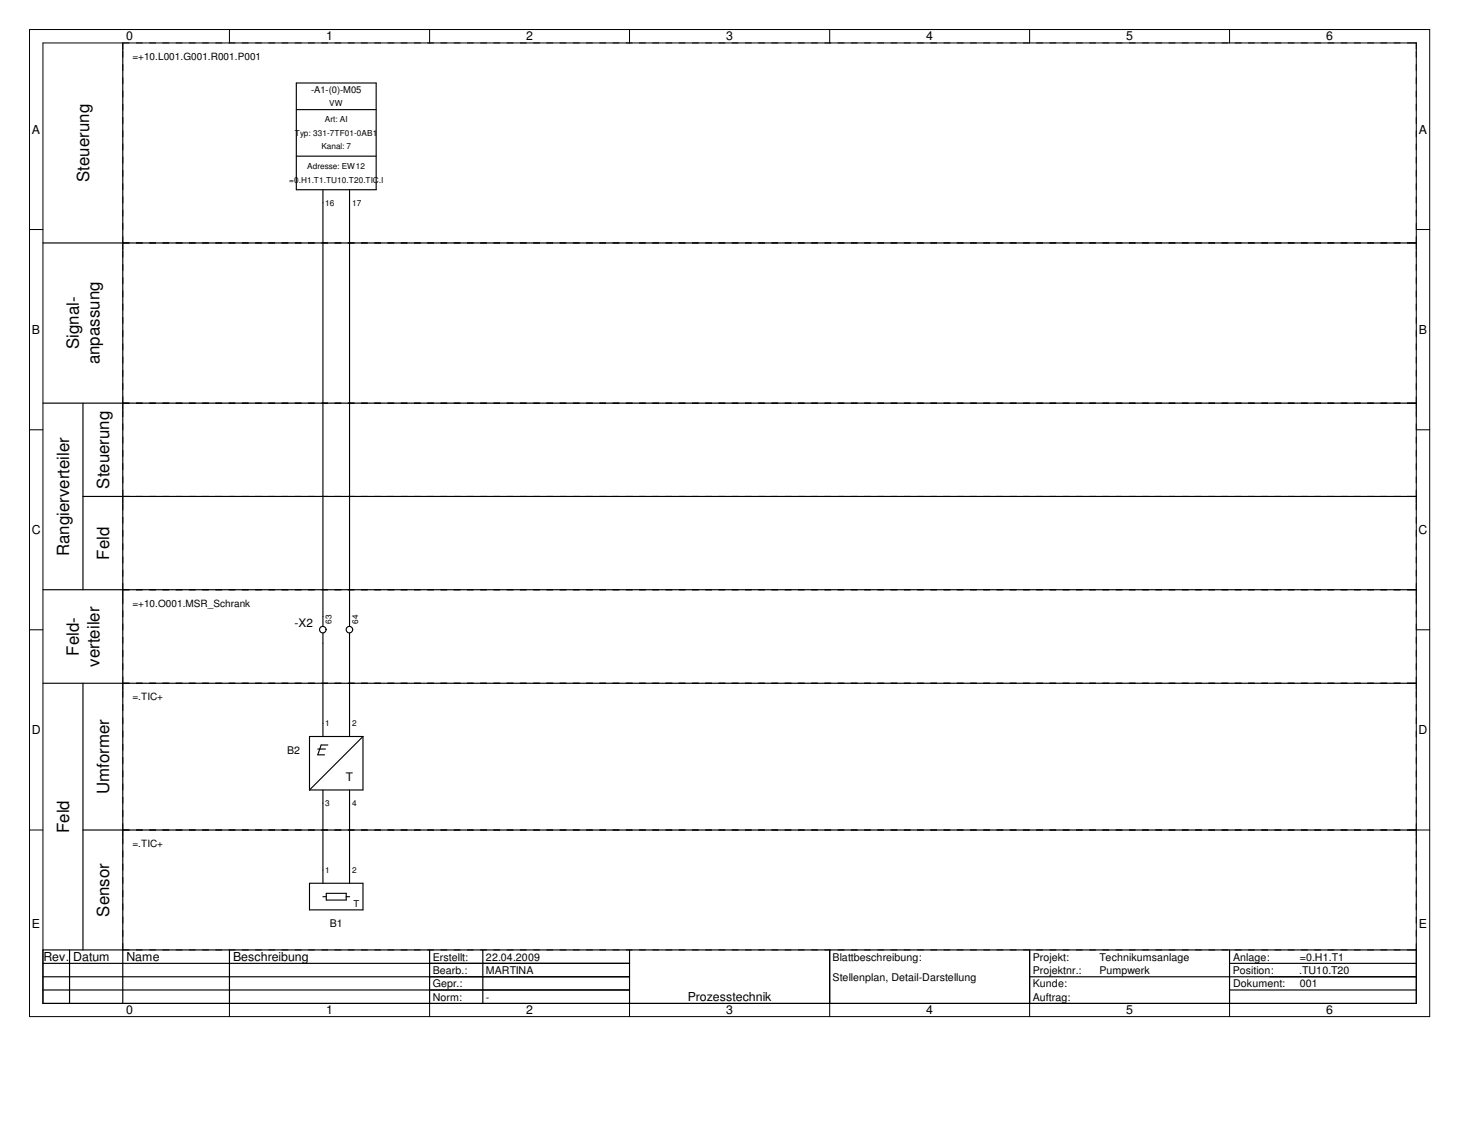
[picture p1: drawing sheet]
<svg xmlns="http://www.w3.org/2000/svg" width="279mm" height="216mm" viewBox="0 0 279 216" stroke-linecap="round" stroke-linejoin="round" font-family="sans-serif">
<g fill="none" stroke="#000" stroke-width=".19">
<path d="M5.6 5.6h265v186.8h-265zM8.1 8.1h260v181.8h-260zM23.2 8.1v1.3M43.4 5.6v2.5M81.3 5.6v2.5M119.2 5.6v2.5M157.1 5.6v2.5M194.9 5.6v2.5M232.7 5.6v2.5M5.6 43.4h2.5M23.2 46v1.2M266.8 46h1.3"/>
<path d="M268.1 43.4h2.5M23.2 76.3v1.2M266.8 76.3h1.3M5.6 81.3h2.5M23.2 93.9v1.3M266.8 93.9h1.3M268.1 81.3h2.5M5.6 119.2h2.5M23.2 111.6v1.3M266.8 111.6h1.3M268.1 119.2h2.5M23.2 129.3v1.3"/>
<path d="M266.8 129.3h1.3M5.6 157.1h2.5M23.2 157.1v1.2M266.8 157.1h3.8M266.8 179.7h1.3M43.4 189.9v2.5M81.3 189.9v2.5M119.2 189.9v2.5M157.1 189.9v2.5M194.9 189.9v2.5M232.7 189.9v2.5"/>
</g>
<g fill="none" stroke="#000" stroke-width=".22">
<path d="M23.2 8.1v181.8M8.1 46h260M8.1 76.3h260M15.7 76.3v35.3M15.7 93.9h252.4M8.1 111.6h260M8.1 129.3h260M15.7 129.3v50.4M15.7 157.1h252.4M8.1 179.7h260v10.2h-260zM13.2 179.7v10.2M43.4 179.7v10.2"/>
<path d="M81.3 179.7v10.2M91.4 179.7v10.2M119.2 179.7v10.2M157.1 179.7v10.2M194.9 179.7v10.2M232.7 179.7v10.2M8.1 184.8h111.1M8.1 182.3h111.1M8.1 187.3h111.1M194.9 184.8h73.2M232.7 182.3h35.4M232.7 187.3h35.4"/>
</g>
<g fill="none" stroke="#000" stroke-width=".19" stroke-dasharray="1.3 1.3" stroke-linecap="butt">
<path d="M23.2 8.1h243.6M23.2 46h243.6M23.2 46v-36.6M268.1 46v-36.6M23.2 76.3h243.6M23.2 76.3v-29.1M268.1 76.3v-29.1M23.2 93.9h243.6M23.2 93.9v-16.4M268.1 93.9v-16.4M23.2 111.6h243.6M23.2 111.6v-16.4"/>
<path d="M268.1 111.6v-16.4M23.2 129.3h243.6M23.2 129.3v-16.4M268.1 129.3v-16.4M23.2 157.1h243.6M23.2 157.1v-26.5M268.1 157.1v-26.5M23.2 179.7h243.6M23.2 179.7v-21.4M268.1 179.7v-21.4"/>
</g>
<g fill="none" stroke="#000" stroke-width=".21">
<path d="M56.1 15.7h15.1v20.2h-15.1zM56.1 20.7h15.1M56.1 29.5h15.1M61.1 35.9v82.6M66.2 35.9v82.6M61.1 119.8v19.6M66.2 119.8v19.6M68.7 139.4h-10.1v10.1M68.7 139.4v10.1h-10.1M68.7 139.4l-10.1 10.1M60.2 141.7h1.4M61.1 149.5v17.6"/>
<path d="M62.1 141h-1.3l-.6 1.8h1.2M66.2 149.5v17.6M58.6 167.1h10.1v5.1h-10.1zM61.1 169.7h.7M61.8 169h3.7v1.3h-3.7zM65.5 169.7h.7"/>
<circle cx="61.1" cy="119.1" r=".62"/>
<circle cx="66.1" cy="119.1" r=".62"/>
</g>
<g font-size="3.2">
<text x="16.9" y="34.4" transform="rotate(-90 16.9 34.4)">Steuerung</text>
<text x="14.9" y="66.1" transform="rotate(-90 14.9 66.1)">Signal-</text>
<text x="18.8" y="69" transform="rotate(-90 18.8 69)">anpassung</text>
<text x="20.7" y="92.5" transform="rotate(-90 20.7 92.5)">Steuerung</text>
<text x="13.1" y="105.2" transform="rotate(-90 13.1 105.2)">Rangierverteiler</text>
<text x="20.7" y="105.9" transform="rotate(-90 20.7 105.9)">Feld</text>
<text x="14.9" y="124.1" transform="rotate(-90 14.9 124.1)">Feld-</text>
<text x="18.8" y="126.2" transform="rotate(-90 18.8 126.2)">verteiler</text>
<text x="20.7" y="150.2" transform="rotate(-90 20.7 150.2)">Umformer</text>
<text x="13.1" y="157.6" transform="rotate(-90 13.1 157.6)">Feld</text>
<text x="20.7" y="173.4" transform="rotate(-90 20.7 173.4)">Sensor</text>
</g>
<g font-size="2.3">
<text x="23.9" y="7.7">0</text>
<text x="61.7" y="7.7">1</text>
<text x="99.6" y="7.7">2</text>
<text x="137.5" y="7.7">3</text>
<text x="175.3" y="7.7">4</text>
<text x="213.2" y="7.7">5</text>
<text x="251" y="7.7">6</text>
<text x="6.1" y="25.4">A</text>
<text x="268.6" y="25.4">A</text>
<text x="6.1" y="63.2">B</text>
<text x="268.6" y="63.2">B</text>
<text x="6" y="101.1">C</text>
<text x="268.5" y="101.1">C</text>
<text x="6" y="138.9">D</text>
<text x="268.5" y="138.9">D</text>
<text x="6.1" y="175.6">E</text>
<text x="268.6" y="175.6">E</text>
<text x="8.2" y="181.9">Rev. Datum</text>
<text x="23.9" y="181.9">Name</text>
<text x="44.1" y="181.9">Beschreibung</text>
<text x="23.9" y="191.9">0</text>
<text x="61.7" y="191.9">1</text>
<text x="99.6" y="191.9">2</text>
<text x="130.2" y="189.4">Prozesstechnik</text>
<text x="137.5" y="191.9">3</text>
<text x="175.3" y="191.9">4</text>
<text x="213.2" y="191.9">5</text>
<text x="251" y="191.9">6</text>
</g>
<g font-size="2.2">
<text x="55.8" y="118.7">-X2</text>
<text x="65.5" y="147.7">T</text>
</g>
<g font-size="2">
<text x="54.4" y="142.6">B2</text>
<text x="62.4" y="175.4">B1</text>
<text x="81.9" y="184.3">Bearb.:</text>
<text x="81.9" y="181.8">Erstellt:</text>
<text x="92" y="181.8">22.04.2009</text>
<text x="92" y="184.3">MARTINA</text>
<text x="157.6" y="185.5">Stellenplan, Detail-Darstellung</text>
<text x="157.6" y="181.8">Blattbeschreibung:</text>
<text x="195.5" y="181.8">Projekt:</text>
<text x="195.5" y="184.3">Projektnr.:</text>
<text x="208.1" y="181.8">Technikumsanlage</text>
<text x="208.1" y="184.3">Pumpwerk</text>
<text x="233.3" y="184.3">Position:</text>
<text x="233.4" y="181.8">Anlage:</text>
<text x="246" y="184.3">.TU10.T20</text>
<text x="246" y="181.8">=0.H1.T1</text>
<text x="81.9" y="186.8">Gepr.:</text>
<text x="81.9" y="189.4">Norm:</text>
<text x="92" y="189.4">-</text>
<text x="195.5" y="186.8">Kunde:</text>
<text x="195.5" y="189.4">Auftrag:</text>
<text x="233.4" y="186.8">Dokument:</text>
<text x="246" y="186.8">001</text>
</g>
<g font-size="1.9">
<text x="25.1" y="11.3">=+10.L001.G001.R001.P001</text>
<text x="25.1" y="114.8">=+10.O001.MSR_Schrank</text>
<text x="25.1" y="132.5">=.TIC+</text>
<text x="25.1" y="160.3">=.TIC+</text>
</g>
<g font-size="1.8">
<text x="58.9" y="17.6">-A1-(0)-M05</text>
<text x="66.9" y="171.5">T</text>
</g>
<g font-size="1.6">
<text x="61.5" y="23.2">Art: AI</text>
<text x="62.3" y="20">VW</text>
<text x="55.8" y="25.7">Typ: 331-7TF01-0AB1</text>
<text x="60.8" y="28.2">Kanal: 7</text>
<text x="54.7" y="34.5">=0.H1.T1.TU10.T20.TIC.I</text>
<text x="58.2" y="32">Adresse: EW12</text>
<text x="61.6" y="38.9">16</text>
<text x="66.6" y="38.9">17</text>
<text x="62.8" y="118.1" transform="rotate(-90 62.8 118.1)">63</text>
<text x="67.8" y="118.1" transform="rotate(-90 67.8 118.1)">64</text>
<text x="61.6" y="137.4">1</text>
<text x="66.6" y="137.4">2</text>
<text x="61.6" y="152.5">3</text>
<text x="66.6" y="152.5">4</text>
<text x="61.6" y="165.2">1</text>
<text x="66.6" y="165.2">2</text>
</g>
</svg>
